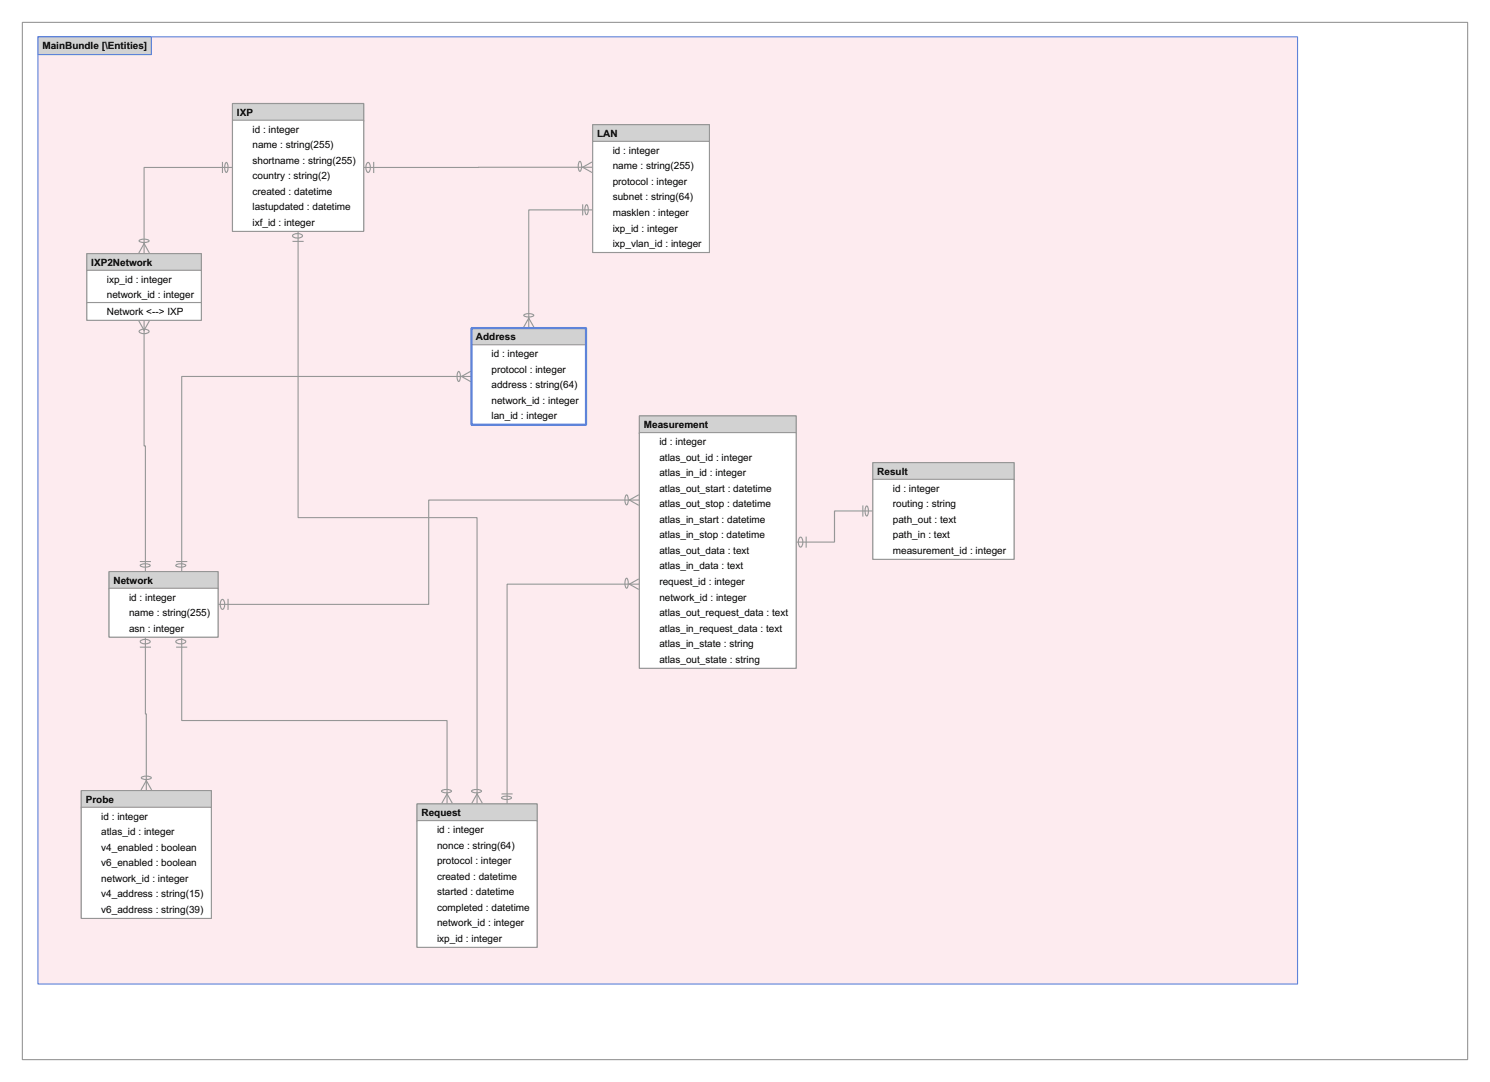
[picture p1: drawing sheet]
<svg xmlns="http://www.w3.org/2000/svg" width="447mm" height="324mm" viewBox="0 0 447 324" stroke-linecap="round" stroke-linejoin="round" font-family="sans-serif">
<path d="M6.7 6.7h433.2v310.8h-433.2z" fill="#fff" stroke="#969696" stroke-width=".33"/>
<path d="M11.4 11h377.5v283.8h-377.5z" fill="#fdebef" stroke="#5e83d9" stroke-width=".33"/>
<path d="M11.4 11h34v5.4h-34z" fill="#d2d2d2" stroke="#5e83d9" stroke-width=".33"/>
<g fill="none" stroke="#969696" stroke-width=".33">
<path d="M66.7 48.7v3M67.7 48.8l.2-.1a2.5 2.5 0 0 1 0 3 2.6 2.6 0 0 1-.2-2.9zM69.7 50.2h-26.5v25.8M110.1 48.8l.2-.1a2.02 2.02 0 0 1 0 3 2.1 2.1 0 0 1-.2-2.9zM112 48.7v3M173.7 48.4l.1-.1a2.5 2.5 0 0 1 0 3 2.6 2.6 0 0 1-.1-2.9zM177.3 48.6l-2.6 1.5 2.6 1.5M177.7 50.1l-68.7 .1M41.7 75.7l1.5-2.7 1.5 2.7M41.8 72a2.77 2.77 0 0 1 2.9 .2 2.5 2.5 0 0 1-3 0zM87.8 70.5a2.2 2.2 0 0 1 2.9 .2 2.02 2.02 0 0 1-3 0zM87.8 72.3h3"/>
<path d="M89.3 69.3v85.8h53.7v85.8M174.7 61.4v3M175.7 61.4l.1-.1a2.5 2.5 0 0 1 0 3 2.6 2.6 0 0 1-.1-2.9zM177.7 62.9h-19.2v35.4M41.7 96.3l1.5 2.7 1.5-2.7M41.8 99.1a2.2 2.2 0 0 1 2.9 .2 2.02 2.02 0 0 1-3 0zM43.2 96v37.6h.4v37.7M157 98l1.5-2.7 1.5 2.7M157.1 94.3a2.77 2.77 0 0 1 2.9 .2 2.5 2.5 0 0 1-3 0zM137.3 111.4l.2-.1a2.5 2.5 0 0 1 0 3 2.6 2.6 0 0 1-.2-2.9zM141 111.3l-2.7 1.5 2.7 1.5M141.3 112.8h-86.8v58.5"/>
<path d="M187.7 148.4l.1-.1a2.5 2.5 0 0 1 0 3 2.6 2.6 0 0 1-.1-2.9zM191.3 148.3l-2.6 1.5 2.6 1.5M191.7 149.8h-63.2v31.3h-63.1M258.6 151.6v3M259.6 151.7l.2-.1a2.5 2.5 0 0 1 0 3 2.6 2.6 0 0 1-.2-2.9zM261.6 153.1h-11.5v9.3h-11.5M42.1 168.3h3M42.1 169.3a2.77 2.77 0 0 1 2.9 .1 2.5 2.5 0 0 1-3 0zM52.8 169.3a2.77 2.77 0 0 1 2.9 .1 2.5 2.5 0 0 1-3 0zM53 168.3h3M66.5 179.7l.2-.1a2.02 2.02 0 0 1 0 3 2.1 2.1 0 0 1-.2-2.9zM68.4 179.6v3"/>
<path d="M187.7 173.3h.1a2.5 2.5 0 0 1 0 3 2.6 2.6 0 0 1-.1-3zM191.3 173.5l-2.6 1.5 2.6 1.5M191.7 175h-39.7v65.9M239.8 161l.2-.1a2.02 2.02 0 0 1 0 3 2.1 2.1 0 0 1-.2-2.9zM241.6 160.9v3M42.1 193.9h3M42.1 192a2.2 2.2 0 0 1 2.9 .2 2.02 2.02 0 0 1-3 0zM43.6 190.9l.3 46M52.8 192a2.2 2.2 0 0 1 2.9 .2 2.02 2.02 0 0 1-3 0zM53 193.9h3M54.5 190.9v25h79.5v25M42.4 236.6l1.5-2.7 1.5 2.7"/>
<path d="M42.4 232.9a2.77 2.77 0 0 1 3 .2 2.5 2.5 0 0 1-3 0zM132.4 236.9a2.77 2.77 0 0 1 2.9 .2 2.5 2.5 0 0 1-3 0zM141.4 236.9a2.77 2.77 0 0 1 2.9 .2 2.5 2.5 0 0 1-3 0zM150.4 238.9a2.77 2.77 0 0 1 2.9 .2 2.5 2.5 0 0 1-3 0zM150.5 237.9h3M132.5 240.6l1.5-2.7 1.5 2.7M141.5 240.6l1.5-2.7 1.5 2.7"/>
</g>
<path d="M261.6 138.6h42.4v29h-42.4z" fill="#fff" stroke="#969696" stroke-width=".33"/>
<path d="M261.6 138.6h42.4v5.3h-42.4z" fill="#d2d2d2" stroke="#969696" stroke-width=".33"/>
<g fill="#fff" stroke="#969696" stroke-width=".33">
<path d="M261.6 143.6h42.4v24h-42.4z"/>
<path d="M191.7 124.6h46.9v75.6h-46.9z"/>
</g>
<path d="M191.7 124.6h46.9v5.4h-46.9z" fill="#d2d2d2" stroke="#969696" stroke-width=".33"/>
<g fill="#fff" stroke="#969696" stroke-width=".33">
<path d="M191.7 129.6h46.9v70.6h-46.9z"/>
<path d="M69.7 31h39.3v38.3h-39.3z"/>
</g>
<path d="M69.7 31h39.3v5.4h-39.3z" fill="#d2d2d2" stroke="#969696" stroke-width=".33"/>
<g fill="#fff" stroke="#969696" stroke-width=".33">
<path d="M69.7 36h39.3v33.3h-39.3z"/>
<path d="M177.7 37.3h34.9v38.4h-34.9z"/>
</g>
<path d="M177.7 37.3h34.9v5.4h-34.9z" fill="#d2d2d2" stroke="#969696" stroke-width=".33"/>
<g fill="#fff" stroke="#969696" stroke-width=".33">
<path d="M177.7 42.3h34.9v33.4h-34.9z"/>
<path d="M26 76h34.4v20h-34.4z"/>
</g>
<path d="M26 76h34.4v5.3h-34.4z" fill="#d2d2d2" stroke="#969696" stroke-width=".33"/>
<g fill="#fff" stroke="#969696" stroke-width=".33">
<path d="M26 81h34.4v10h-34.4z"/>
<path d="M26 90.6h34.4v5.4h-34.4z"/>
<path d="M32.7 171.3h32.7v19.6h-32.7z"/>
</g>
<path d="M32.7 171.3h32.7v5.3h-32.7z" fill="#d2d2d2" stroke="#969696" stroke-width=".33"/>
<g fill="#fff" stroke="#969696" stroke-width=".33">
<path d="M32.7 176.3h32.7v14.6h-32.7z"/>
<path d="M24.4 236.9h39v38.3h-39z"/>
</g>
<path d="M24.4 236.9h39v5.3h-39z" fill="#d2d2d2" stroke="#969696" stroke-width=".33"/>
<g fill="#fff" stroke="#969696" stroke-width=".33">
<path d="M24.4 241.9h39v33.3h-39z"/>
<path d="M125 240.9h36v43h-36z"/>
</g>
<path d="M125 240.9h36v5.3h-36z" fill="#d2d2d2" stroke="#969696" stroke-width=".33"/>
<g fill="#fff" stroke="#969696" stroke-width=".33">
<path d="M125 245.9h36v38h-36z"/>
<path d="M141.3 98.3h34.4v29h-34.4z"/>
</g>
<path d="M141.3 98.3h34.4v5.3h-34.4z" fill="#d2d2d2" stroke="#969696" stroke-width=".33"/>
<path d="M141.3 103.3h34.4v24h-34.4z" fill="#fff" stroke="#969696" stroke-width=".33"/>
<path d="M141.3 98.3h34.4v29h-34.4z" fill="none" stroke="#5e83d9" stroke-width=".67"/>
<g font-size="3">
<text x="12.7" y="14.7">MainBundle [\Entities]</text>
<text x="71" y="34.7">IXP</text>
<text x="75.7" y="39.7">id : integer</text>
<text x="179" y="41.1">LAN</text>
<text x="75.7" y="44.4">name : string(255)</text>
<text x="183.7" y="46">id : integer</text>
<text x="75.7" y="49">shortname : string(255)</text>
<text x="75.7" y="53.7">country : string(2)</text>
<text x="183.7" y="50.7">name : string(255)</text>
<text x="75.7" y="58.4">created : datetime</text>
<text x="183.7" y="55.4">protocol : integer</text>
<text x="75.7" y="63">lastupdated : datetime</text>
<text x="183.7" y="60">subnet : string(64)</text>
<text x="183.7" y="64.7">masklen : integer</text>
<text x="75.7" y="67.7">ixf_id : integer</text>
<text x="183.7" y="69.4">ixp_id : integer</text>
<text x="183.7" y="74">ixp_vlan_id : integer</text>
<text x="27.4" y="79.7">IXP2Network</text>
<text x="32" y="84.7">ixp_id : integer</text>
<text x="32" y="89.4">network_id : integer</text>
<text x="32" y="94.3">Network &lt;--&gt; IXP</text>
<text x="142.7" y="102">Address</text>
<text x="147.3" y="107">id : integer</text>
<text x="147.3" y="111.7">protocol : integer</text>
<text x="147.3" y="116.3">address : string(64)</text>
<text x="147.3" y="121">network_id : integer</text>
<text x="147.3" y="125.7">lan_id : integer</text>
<text x="193" y="128.3">Measurement</text>
<text x="197.6" y="133.3">id : integer</text>
<text x="197.6" y="138">atlas_out_id : integer</text>
<text x="197.6" y="142.7">atlas_in_id : integer</text>
<text x="263" y="142.3">Result</text>
<text x="197.6" y="147.3">atlas_out_start : datetime</text>
<text x="267.6" y="147.3">id : integer</text>
<text x="197.6" y="152">atlas_out_stop : datetime</text>
<text x="267.6" y="152">routing : string</text>
<text x="197.6" y="156.6">atlas_in_start : datetime</text>
<text x="197.6" y="161.3">atlas_in_stop : datetime</text>
<text x="267.6" y="156.6">path_out : text</text>
<text x="267.6" y="161.3">path_in : text</text>
<text x="197.6" y="166">atlas_out_data : text</text>
<text x="267.6" y="166">measurement_id : integer</text>
<text x="197.6" y="170.6">atlas_in_data : text</text>
<text x="34" y="175">Network</text>
<text x="38.7" y="180">id : integer</text>
<text x="197.6" y="175.3">request_id : integer</text>
<text x="197.6" y="180">network_id : integer</text>
<text x="38.7" y="184.6">name : string(255)</text>
<text x="197.6" y="184.6">atlas_out_request_data : text</text>
<text x="38.7" y="189.3">asn : integer</text>
<text x="197.6" y="189.3">atlas_in_request_data : text</text>
<text x="197.6" y="194">atlas_in_state : string</text>
<text x="197.6" y="198.6">atlas_out_state : string</text>
<text x="25.7" y="240.6">Probe</text>
<text x="30.4" y="245.6">id : integer</text>
<text x="126.3" y="244.6">Request</text>
<text x="30.4" y="250.2">atlas_id : integer</text>
<text x="131" y="249.6">id : integer</text>
<text x="30.4" y="254.9">v4_enabled : boolean</text>
<text x="131" y="254.2">nonce : string(64)</text>
<text x="30.4" y="259.6">v6_enabled : boolean</text>
<text x="131" y="258.9">protocol : integer</text>
<text x="131" y="263.6">created : datetime</text>
<text x="30.4" y="264.2">network_id : integer</text>
<text x="30.4" y="268.9">v4_address : string(15)</text>
<text x="131" y="268.2">started : datetime</text>
<text x="30.4" y="273.6">v6_address : string(39)</text>
<text x="131" y="272.9">completed : datetime</text>
<text x="131" y="277.6">network_id : integer</text>
<text x="131" y="282.2">ixp_id : integer</text>
</g>
</svg>
